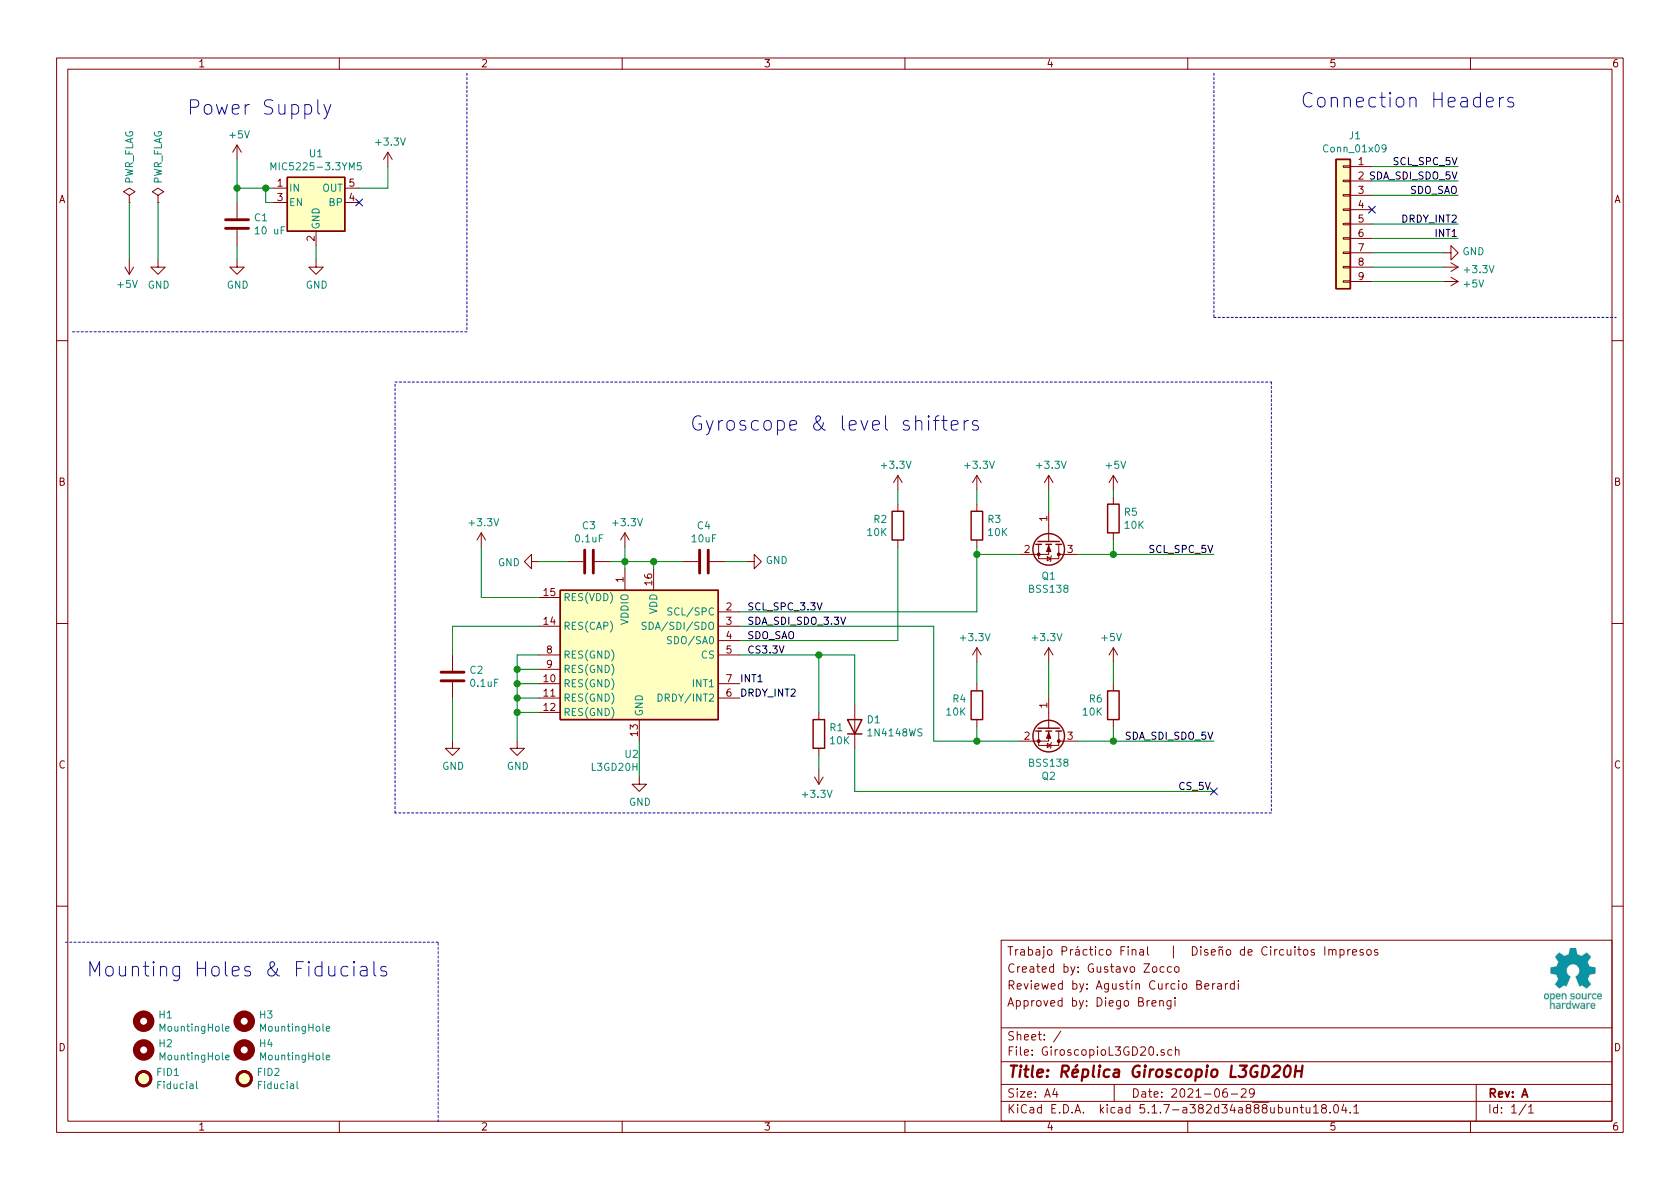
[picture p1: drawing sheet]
EESchema Schematic File Version 4
EELAYER 30 0
EELAYER END
$Descr A4 11693 8268
encoding utf-8
Sheet 1 1
Title "Réplica Giroscopio L3GD20H"
Date "2021-06-29"
Rev "A"
Comp ""
Comment1 "Approved by: Diego Brengi "
Comment2 "Reviewed by: Agustín Curcio Berardi"
Comment3 "Created by: Gustavo Zocco"
Comment4 "Trabajo Práctico Final   |  Diseño de Circuitos Impresos"
$EndDescr
$Comp
L MIC5225:MIC5225-3.3YM5 U1
U 1 1
P 2200 1400
F 0 "U1" H 2200 1742 50  0000 C CNN
F 1 "MIC5225-3.3YM5" H 2200 1651 50  0000 C CNN
F 2 "Package_TO_SOT_SMD:SOT-23-5" H 2200 1725 50  0001 C CNN
F 3 "https://ww1.microchip.com/downloads/en/DeviceDoc/mic5225.pdf" H 2200 1400 50  0001 C CNN
	1    2200 1400
	1    0    0    -1  
$EndComp
$Comp
L Transistor_FET:BSS138 Q1
U 1 1
P 7300 3750
F 0 "Q1" V 7549 3750 50  0000 C CNN
F 1 "BSS138" V 7640 3750 50  0000 C CNN
F 2 "Package_TO_SOT_SMD:SOT-23" H 7500 3675 50  0001 L CIN
F 3 "https://www.onsemi.com/pub/Collateral/BSS138-D.PDF" H 7300 3750 50  0001 L CNN
	1    7300 3750
	0    1    1    0   
$EndComp
$Comp
L power:GND #PWR03
U 1 1
P 2200 1800
F 0 "#PWR03" H 2200 1550 50  0001 C CNN
F 1 "GND" H 2205 1627 50  0000 C CNN
F 2 "" H 2200 1800 50  0001 C CNN
F 3 "" H 2200 1800 50  0001 C CNN
	1    2200 1800
	1    0    0    -1  
$EndComp
$Comp
L power:+3.3V #PWR04
U 1 1
P 2700 1150
F 0 "#PWR04" H 2700 1000 50  0001 C CNN
F 1 "+3.3V" H 2715 1323 50  0000 C CNN
F 2 "" H 2700 1150 50  0001 C CNN
F 3 "" H 2700 1150 50  0001 C CNN
	1    2700 1150
	1    0    0    -1  
$EndComp
Wire Wire Line
	1900 1300 1850 1300
Wire Wire Line
	1900 1400 1850 1400
Wire Wire Line
	1850 1400 1850 1300
Wire Wire Line
	2200 1700 2200 1800
Wire Wire Line
	2500 1300 2700 1300
Wire Wire Line
	2700 1300 2700 1150
$Comp
L Device:R R3
U 1 1
P 6800 3650
F 0 "R3" H 6870 3696 50  0000 L CNN
F 1 "10K" H 6870 3605 50  0000 L CNN
F 2 "" V 6730 3650 50  0001 C CNN
F 3 "~" H 6800 3650 50  0001 C CNN
	1    6800 3650
	1    0    0    -1  
$EndComp
$Comp
L Diode:1N4148WS D1
U 1 1
P 5950 5050
F 0 "D1" V 5996 4970 50  0000 R CNN
F 1 "1N4148WS" V 5905 4970 50  0000 R CNN
F 2 "Diode_SMD:D_SOD-323" H 5950 4875 50  0001 C CNN
F 3 "https://www.vishay.com/docs/85751/1n4148ws.pdf" H 5950 5050 50  0001 C CNN
	1    5950 5050
	0    -1   -1   0   
$EndComp
$Comp
L power:+3.3V #PWR012
U 1 1
P 5700 5350
F 0 "#PWR012" H 5700 5200 50  0001 C CNN
F 1 "+3.3V" H 5715 5523 50  0000 C CNN
F 2 "" H 5700 5350 50  0001 C CNN
F 3 "" H 5700 5350 50  0001 C CNN
	1    5700 5350
	-1   0    0    1   
$EndComp
$Comp
L Device:R R1
U 1 1
P 5700 5100
F 0 "R1" H 5770 5146 50  0000 L CNN
F 1 "10K" H 5770 5055 50  0000 L CNN
F 2 "" V 5630 5100 50  0001 C CNN
F 3 "~" H 5700 5100 50  0001 C CNN
	1    5700 5100
	1    0    0    -1  
$EndComp
Text Label 8200 5500 0    50   ~ 0
CS_5V
$Comp
L Device:R R2
U 1 1
P 6250 3650
F 0 "R2" H 6320 3696 50  0000 L CNN
F 1 "10K" H 6320 3605 50  0000 L CNN
F 2 "" V 6180 3650 50  0001 C CNN
F 3 "~" H 6250 3650 50  0001 C CNN
	1    6250 3650
	-1   0    0    -1  
$EndComp
$Comp
L power:+3.3V #PWR013
U 1 1
P 6250 3400
F 0 "#PWR013" H 6250 3250 50  0001 C CNN
F 1 "+3.3V" H 6265 3573 50  0000 C CNN
F 2 "" H 6250 3400 50  0001 C CNN
F 3 "" H 6250 3400 50  0001 C CNN
	1    6250 3400
	-1   0    0    -1  
$EndComp
$Comp
L Device:R R4
U 1 1
P 6800 4900
F 0 "R4" H 6870 4946 50  0000 L CNN
F 1 "10K" H 6870 4855 50  0000 L CNN
F 2 "" V 6730 4900 50  0001 C CNN
F 3 "~" H 6800 4900 50  0001 C CNN
	1    6800 4900
	-1   0    0    -1  
$EndComp
$Comp
L power:+3.3V #PWR015
U 1 1
P 6800 4600
F 0 "#PWR015" H 6800 4450 50  0001 C CNN
F 1 "+3.3V" H 6815 4773 50  0000 C CNN
F 2 "" H 6800 4600 50  0001 C CNN
F 3 "" H 6800 4600 50  0001 C CNN
	1    6800 4600
	-1   0    0    -1  
$EndComp
Wire Wire Line
	6800 4750 6800 4600
Wire Wire Line
	6800 5050 6800 5150
$Comp
L power:+3.3V #PWR017
U 1 1
P 7300 4600
F 0 "#PWR017" H 7300 4450 50  0001 C CNN
F 1 "+3.3V" H 7315 4773 50  0000 C CNN
F 2 "" H 7300 4600 50  0001 C CNN
F 3 "" H 7300 4600 50  0001 C CNN
	1    7300 4600
	-1   0    0    -1  
$EndComp
$Comp
L Device:R R6
U 1 1
P 7750 4900
F 0 "R6" H 7820 4946 50  0000 L CNN
F 1 "10K" H 7820 4855 50  0000 L CNN
F 2 "" V 7680 4900 50  0001 C CNN
F 3 "~" H 7750 4900 50  0001 C CNN
	1    7750 4900
	-1   0    0    -1  
$EndComp
$Comp
L power:+5V #PWR019
U 1 1
P 7750 4600
F 0 "#PWR019" H 7750 4450 50  0001 C CNN
F 1 "+5V" H 7765 4773 50  0000 C CNN
F 2 "" H 7750 4600 50  0001 C CNN
F 3 "" H 7750 4600 50  0001 C CNN
	1    7750 4600
	-1   0    0    -1  
$EndComp
Wire Wire Line
	7750 4600 7750 4750
Text Label 8450 5150 2    50   ~ 0
SDA_SDI_SDO_5V
$Comp
L power:+3.3V #PWR016
U 1 1
P 7300 3400
F 0 "#PWR016" H 7300 3250 50  0001 C CNN
F 1 "+3.3V" H 7315 3573 50  0000 C CNN
F 2 "" H 7300 3400 50  0001 C CNN
F 3 "" H 7300 3400 50  0001 C CNN
	1    7300 3400
	1    0    0    -1  
$EndComp
Wire Wire Line
	6800 4250 6800 3850
Wire Wire Line
	6800 3850 7100 3850
Wire Wire Line
	7300 3550 7300 3400
$Comp
L power:+5V #PWR018
U 1 1
P 7750 3400
F 0 "#PWR018" H 7750 3250 50  0001 C CNN
F 1 "+5V" H 7765 3573 50  0000 C CNN
F 2 "" H 7750 3400 50  0001 C CNN
F 3 "" H 7750 3400 50  0001 C CNN
	1    7750 3400
	1    0    0    -1  
$EndComp
Wire Wire Line
	7750 3400 7750 3450
Wire Wire Line
	7750 3850 7500 3850
Connection ~ 7750 3850
Text Label 8450 3850 2    50   ~ 0
SCL_SPC_5V
$Comp
L Device:R R5
U 1 1
P 7750 3600
F 0 "R5" H 7820 3646 50  0000 L CNN
F 1 "10K" H 7820 3555 50  0000 L CNN
F 2 "" V 7680 3600 50  0001 C CNN
F 3 "~" H 7750 3600 50  0001 C CNN
	1    7750 3600
	1    0    0    -1  
$EndComp
Wire Wire Line
	7750 3750 7750 3850
$Comp
L power:+3.3V #PWR014
U 1 1
P 6800 3400
F 0 "#PWR014" H 6800 3250 50  0001 C CNN
F 1 "+3.3V" H 6815 3573 50  0000 C CNN
F 2 "" H 6800 3400 50  0001 C CNN
F 3 "" H 6800 3400 50  0001 C CNN
	1    6800 3400
	1    0    0    -1  
$EndComp
Wire Wire Line
	6800 3500 6800 3400
Wire Wire Line
	6800 3800 6800 3850
Connection ~ 6800 3850
Wire Wire Line
	5700 5350 5700 5250
Text Label 10150 1150 2    50   ~ 0
SCL_SPC_5V
Text Label 10150 1250 2    50   ~ 0
SDA_SDI_SDO_5V
Text Label 10150 1350 2    50   ~ 0
SDO_SAO
NoConn ~ 9550 1450
Text Label 10150 1550 2    50   ~ 0
DRDY_INT2
Text Label 10150 1650 2    50   ~ 0
INT1
$Comp
L power:GND #PWR021
U 1 1
P 10050 1750
F 0 "#PWR021" H 10050 1500 50  0001 C CNN
F 1 "GND" V 10055 1622 50  0000 R CNN
F 2 "" H 10050 1750 50  0001 C CNN
F 3 "" H 10050 1750 50  0001 C CNN
	1    10050 1750
	0    -1   -1   0   
$EndComp
$Comp
L power:+5V #PWR020
U 1 1
P 10050 1950
F 0 "#PWR020" H 10050 1800 50  0001 C CNN
F 1 "+5V" V 10065 2078 50  0000 L CNN
F 2 "" H 10050 1950 50  0001 C CNN
F 3 "" H 10050 1950 50  0001 C CNN
	1    10050 1950
	0    1    1    0   
$EndComp
$Comp
L power:+3.3V #PWR022
U 1 1
P 10050 1850
F 0 "#PWR022" H 10050 1700 50  0001 C CNN
F 1 "+3.3V" V 10065 1978 50  0000 L CNN
F 2 "" H 10050 1850 50  0001 C CNN
F 3 "" H 10050 1850 50  0001 C CNN
	1    10050 1850
	0    1    1    0   
$EndComp
NoConn ~ 2500 1400
$Comp
L Connector_Generic:Conn_01x09 J1
U 1 1
P 9350 1550
F 0 "J1" H 9268 2167 50  0000 C CNN
F 1 "Conn_01x09" H 9268 2076 50  0000 C CNN
F 2 "" H 9350 1550 50  0001 C CNN
F 3 "~" H 9350 1550 50  0001 C CNN
	1    9350 1550
	-1   0    0    -1  
$EndComp
$Comp
L power:+5V #PWR0101
U 1 1
P 1650 1100
F 0 "#PWR0101" H 1650 950 50  0001 C CNN
F 1 "+5V" H 1665 1273 50  0000 C CNN
F 2 "" H 1650 1100 50  0001 C CNN
F 3 "" H 1650 1100 50  0001 C CNN
	1    1650 1100
	1    0    0    -1  
$EndComp
Wire Wire Line
	1650 1400 1650 1300
Wire Wire Line
	1850 1300 1650 1300
Connection ~ 1850 1300
Connection ~ 1650 1300
Wire Wire Line
	1650 1300 1650 1100
$Comp
L Device:C C1
U 1 1
P 1650 1550
F 0 "C1" H 1765 1596 50  0000 L CNN
F 1 "10 uF" H 1765 1505 50  0000 L CNN
F 2 "" H 1688 1400 50  0001 C CNN
F 3 "~" H 1650 1550 50  0001 C CNN
	1    1650 1550
	1    0    0    -1  
$EndComp
Wire Wire Line
	1650 1700 1650 1800
NoConn ~ 8450 5500
$Comp
L power:GND #PWR0102
U 1 1
P 1650 1800
F 0 "#PWR0102" H 1650 1550 50  0001 C CNN
F 1 "GND" H 1655 1627 50  0000 C CNN
F 2 "" H 1650 1800 50  0001 C CNN
F 3 "" H 1650 1800 50  0001 C CNN
	1    1650 1800
	1    0    0    -1  
$EndComp
Wire Wire Line
	7750 3850 8450 3850
Wire Wire Line
	7300 4850 7300 4600
Wire Wire Line
	6500 5150 6800 5150
Wire Wire Line
	6250 4450 6250 3800
Wire Wire Line
	6250 3500 6250 3400
$Comp
L Transistor_FET:BSS138 Q2
U 1 1
P 7300 5050
F 0 "Q2" V 7642 5050 50  0000 C CNN
F 1 "BSS138" V 7551 5050 50  0000 C CNN
F 2 "Package_TO_SOT_SMD:SOT-23" H 7500 4975 50  0001 L CIN
F 3 "https://www.onsemi.com/pub/Collateral/BSS138-D.PDF" H 7300 5050 50  0001 L CNN
	1    7300 5050
	0    1    1    0   
$EndComp
Wire Wire Line
	6800 5150 7100 5150
Connection ~ 6800 5150
Wire Wire Line
	7750 5050 7750 5150
Wire Wire Line
	7750 5150 7500 5150
Wire Wire Line
	8450 5150 7750 5150
Connection ~ 7750 5150
Wire Wire Line
	8450 5500 5950 5500
Wire Wire Line
	5950 5200 5950 5500
Wire Wire Line
	5950 4550 5950 4900
Wire Wire Line
	6500 4350 6500 5150
Wire Wire Line
	5700 4550 5700 4950
Text Notes 9050 750  0    100  ~ 0
Connection Headers
Wire Wire Line
	10150 1150 9550 1150
Wire Wire Line
	10150 1250 9550 1250
Wire Wire Line
	10150 1350 9550 1350
Wire Wire Line
	10150 1550 9550 1550
Wire Wire Line
	10150 1650 9550 1650
$Comp
L Mechanical:MountingHole H1
U 1 1
P 1000 7100
F 0 "H1" H 1100 7146 50  0000 L CNN
F 1 "MountingHole" H 1100 7055 50  0000 L CNN
F 2 "" H 1000 7100 50  0001 C CNN
F 3 "~" H 1000 7100 50  0001 C CNN
	1    1000 7100
	1    0    0    -1  
$EndComp
$Comp
L Mechanical:MountingHole H3
U 1 1
P 1700 7100
F 0 "H3" H 1800 7146 50  0000 L CNN
F 1 "MountingHole" H 1800 7055 50  0000 L CNN
F 2 "" H 1700 7100 50  0001 C CNN
F 3 "~" H 1700 7100 50  0001 C CNN
	1    1700 7100
	1    0    0    -1  
$EndComp
$Comp
L Mechanical:Fiducial FID2
U 1 1
P 1700 7500
F 0 "FID2" H 1785 7546 50  0000 L CNN
F 1 "Fiducial" H 1785 7455 50  0000 L CNN
F 2 "" H 1700 7500 50  0001 C CNN
F 3 "~" H 1700 7500 50  0001 C CNN
	1    1700 7500
	1    0    0    -1  
$EndComp
$Comp
L Mechanical:Fiducial FID1
U 1 1
P 1000 7500
F 0 "FID1" H 1085 7546 50  0000 L CNN
F 1 "Fiducial" H 1085 7455 50  0000 L CNN
F 2 "" H 1000 7500 50  0001 C CNN
F 3 "~" H 1000 7500 50  0001 C CNN
	1    1000 7500
	1    0    0    -1  
$EndComp
$Comp
L Mechanical:MountingHole H2
U 1 1
P 1000 7300
F 0 "H2" H 1100 7346 50  0000 L CNN
F 1 "MountingHole" H 1100 7255 50  0000 L CNN
F 2 "" H 1000 7300 50  0001 C CNN
F 3 "~" H 1000 7300 50  0001 C CNN
	1    1000 7300
	1    0    0    -1  
$EndComp
$Comp
L Mechanical:MountingHole H4
U 1 1
P 1700 7300
F 0 "H4" H 1800 7346 50  0000 L CNN
F 1 "MountingHole" H 1800 7255 50  0000 L CNN
F 2 "" H 1700 7300 50  0001 C CNN
F 3 "~" H 1700 7300 50  0001 C CNN
	1    1700 7300
	1    0    0    -1  
$EndComp
Text Notes 600  6800 0    100  ~ 0
Mounting Holes & Fiducials
Connection ~ 5700 4550
Text Notes 4800 3000 0    100  ~ 0
Gyroscope & level shifters
Wire Wire Line
	3350 4150 3750 4150
Wire Wire Line
	3350 4150 3350 3800
Wire Wire Line
	3150 4350 3750 4350
Wire Wire Line
	3150 4550 3150 4350
Wire Wire Line
	3150 5150 3150 4850
Wire Wire Line
	3750 3900 3950 3900
Text Label 5200 4250 0    50   ~ 0
SCL_SPC_3.3V
Text Label 5200 4450 0    50   ~ 0
SDO_SAO
Text Label 5200 4550 0    50   ~ 0
CS3.3V
Text Label 5150 4850 0    50   ~ 0
DRDY_INT2
Text Label 5150 4750 0    50   ~ 0
INT1
$Comp
L power:GND #PWR05
U 1 1
P 3150 5150
F 0 "#PWR05" H 3150 4900 50  0001 C CNN
F 1 "GND" H 3155 4977 50  0000 C CNN
F 2 "" H 3150 5150 50  0001 C CNN
F 3 "" H 3150 5150 50  0001 C CNN
	1    3150 5150
	1    0    0    -1  
$EndComp
$Comp
L Device:C C2
U 1 1
P 3150 4700
F 0 "C2" H 3265 4746 50  0000 L CNN
F 1 "0.1uF" H 3265 4655 50  0000 L CNN
F 2 "" H 3188 4550 50  0001 C CNN
F 3 "~" H 3150 4700 50  0001 C CNN
	1    3150 4700
	1    0    0    -1  
$EndComp
Wire Wire Line
	4450 5150 4450 5400
Wire Wire Line
	3600 4950 3600 5150
Connection ~ 3600 4950
Wire Wire Line
	3750 4950 3600 4950
Wire Wire Line
	3600 4850 3600 4950
Connection ~ 3600 4850
Wire Wire Line
	3750 4850 3600 4850
Wire Wire Line
	3600 4750 3600 4850
Connection ~ 3600 4750
Wire Wire Line
	3600 4650 3600 4750
Wire Wire Line
	3750 4750 3600 4750
Wire Wire Line
	3600 4650 3600 4550
Connection ~ 3600 4650
Wire Wire Line
	3750 4650 3600 4650
Wire Wire Line
	3600 4550 3750 4550
$Comp
L power:+3.3V #PWR06
U 1 1
P 3350 3800
F 0 "#PWR06" H 3350 3650 50  0001 C CNN
F 1 "+3.3V" H 3365 3973 50  0000 C CNN
F 2 "" H 3350 3800 50  0001 C CNN
F 3 "" H 3350 3800 50  0001 C CNN
	1    3350 3800
	1    0    0    -1  
$EndComp
Wire Wire Line
	4250 3900 4350 3900
$Comp
L power:GND #PWR08
U 1 1
P 3750 3900
F 0 "#PWR08" H 3750 3650 50  0001 C CNN
F 1 "GND" V 3755 3772 50  0000 R CNN
F 2 "" H 3750 3900 50  0001 C CNN
F 3 "" H 3750 3900 50  0001 C CNN
	1    3750 3900
	0    1    1    0   
$EndComp
$Comp
L Device:C C3
U 1 1
P 4100 3900
F 0 "C3" V 3848 3900 50  0000 C CNN
F 1 "0.1uF" V 3939 3900 50  0000 C CNN
F 2 "" H 4138 3750 50  0001 C CNN
F 3 "~" H 4100 3900 50  0001 C CNN
	1    4100 3900
	0    1    1    0   
$EndComp
$Comp
L Device:C C4
U 1 1
P 4900 3900
F 0 "C4" V 4648 3900 50  0000 C CNN
F 1 "10uF" V 4739 3900 50  0000 C CNN
F 2 "" H 4938 3750 50  0001 C CNN
F 3 "~" H 4900 3900 50  0001 C CNN
	1    4900 3900
	0    1    1    0   
$EndComp
$Comp
L power:GND #PWR011
U 1 1
P 5200 3900
F 0 "#PWR011" H 5200 3650 50  0001 C CNN
F 1 "GND" V 5205 3772 50  0000 R CNN
F 2 "" H 5200 3900 50  0001 C CNN
F 3 "" H 5200 3900 50  0001 C CNN
	1    5200 3900
	0    -1   -1   0   
$EndComp
Wire Wire Line
	4750 3900 4550 3900
Wire Wire Line
	5050 3900 5200 3900
$Comp
L L3GD20:L3GD20H U2
U 1 1
P 4450 4550
F 0 "U2" H 4450 3861 50  0000 R CNN
F 1 "L3GD20H" H 4450 3770 50  0000 R CNN
F 2 "" H 4450 3800 50  0001 C CIN
F 3 "https://www.st.com/resource/en/datasheet/l3gd20h.pdf" H 4450 4550 50  0001 C CNN
	1    4450 4550
	1    0    0    -1  
$EndComp
Connection ~ 4550 3900
Wire Wire Line
	4350 3900 4350 3800
Connection ~ 4350 3900
Wire Wire Line
	4550 3900 4350 3900
Wire Wire Line
	4550 3950 4550 3900
Wire Wire Line
	4350 3950 4350 3900
$Comp
L power:+3.3V #PWR09
U 1 1
P 4350 3800
F 0 "#PWR09" H 4350 3650 50  0001 C CNN
F 1 "+3.3V" H 4365 3973 50  0000 C CNN
F 2 "" H 4350 3800 50  0001 C CNN
F 3 "" H 4350 3800 50  0001 C CNN
	1    4350 3800
	1    0    0    -1  
$EndComp
$Comp
L power:GND #PWR010
U 1 1
P 4450 5400
F 0 "#PWR010" H 4450 5150 50  0001 C CNN
F 1 "GND" H 4455 5227 50  0000 C CNN
F 2 "" H 4450 5400 50  0001 C CNN
F 3 "" H 4450 5400 50  0001 C CNN
	1    4450 5400
	1    0    0    -1  
$EndComp
$Comp
L power:GND #PWR07
U 1 1
P 3600 5150
F 0 "#PWR07" H 3600 4900 50  0001 C CNN
F 1 "GND" H 3605 4977 50  0000 C CNN
F 2 "" H 3600 5150 50  0001 C CNN
F 3 "" H 3600 5150 50  0001 C CNN
	1    3600 5150
	1    0    0    -1  
$EndComp
Text Notes 1300 800  0    100  ~ 0
Power Supply
Wire Wire Line
	5150 4550 5700 4550
Wire Wire Line
	5150 4250 6800 4250
Text Label 5200 4350 0    50   ~ 0
SDA_SDI_SDO_3.3V
Wire Wire Line
	5150 4350 6500 4350
Wire Wire Line
	5150 4450 6250 4450
Wire Wire Line
	5700 4550 5950 4550
Wire Notes Line
	8850 2650 8850 5650
Wire Notes Line
	8850 5650 2750 5650
Wire Notes Line
	2750 5650 2750 2650
$Comp
L power:+5V #PWR0103
U 1 1
P 900 1800
F 0 "#PWR0103" H 900 1650 50  0001 C CNN
F 1 "+5V" H 915 1973 50  0000 C CNN
F 2 "" H 900 1800 50  0001 C CNN
F 3 "" H 900 1800 50  0001 C CNN
	1    900  1800
	-1   0    0    1   
$EndComp
$Comp
L power:PWR_FLAG #FLG0101
U 1 1
P 900 1400
F 0 "#FLG0101" H 900 1475 50  0001 C CNN
F 1 "PWR_FLAG" V 900 1527 50  0000 L CNN
F 2 "" H 900 1400 50  0001 C CNN
F 3 "~" H 900 1400 50  0001 C CNN
	1    900  1400
	1    0    0    -1  
$EndComp
$Comp
L power:GND #PWR0104
U 1 1
P 1100 1800
F 0 "#PWR0104" H 1100 1550 50  0001 C CNN
F 1 "GND" H 1105 1627 50  0000 C CNN
F 2 "" H 1100 1800 50  0001 C CNN
F 3 "" H 1100 1800 50  0001 C CNN
	1    1100 1800
	1    0    0    -1  
$EndComp
$Comp
L power:PWR_FLAG #FLG0102
U 1 1
P 1100 1400
F 0 "#FLG0102" H 1100 1475 50  0001 C CNN
F 1 "PWR_FLAG" V 1100 1527 50  0000 L CNN
F 2 "" H 1100 1400 50  0001 C CNN
F 3 "~" H 1100 1400 50  0001 C CNN
	1    1100 1400
	1    0    0    -1  
$EndComp
Wire Wire Line
	1100 1400 1100 1800
Wire Wire Line
	900  1400 900  1800
Wire Notes Line
	3250 500  3250 2300
Wire Notes Line
	3250 2300 500  2300
Wire Notes Line
	2750 2650 8850 2650
Wire Wire Line
	9550 1750 10050 1750
Wire Wire Line
	9550 1850 10050 1850
Wire Wire Line
	9550 1950 10050 1950
Wire Notes Line
	8450 500  8450 2200
Wire Notes Line
	8450 2200 11250 2200
Wire Notes Line
	3050 7800 3050 6550
Wire Notes Line
	3050 6550 450  6550
$EndSCHEMATC
